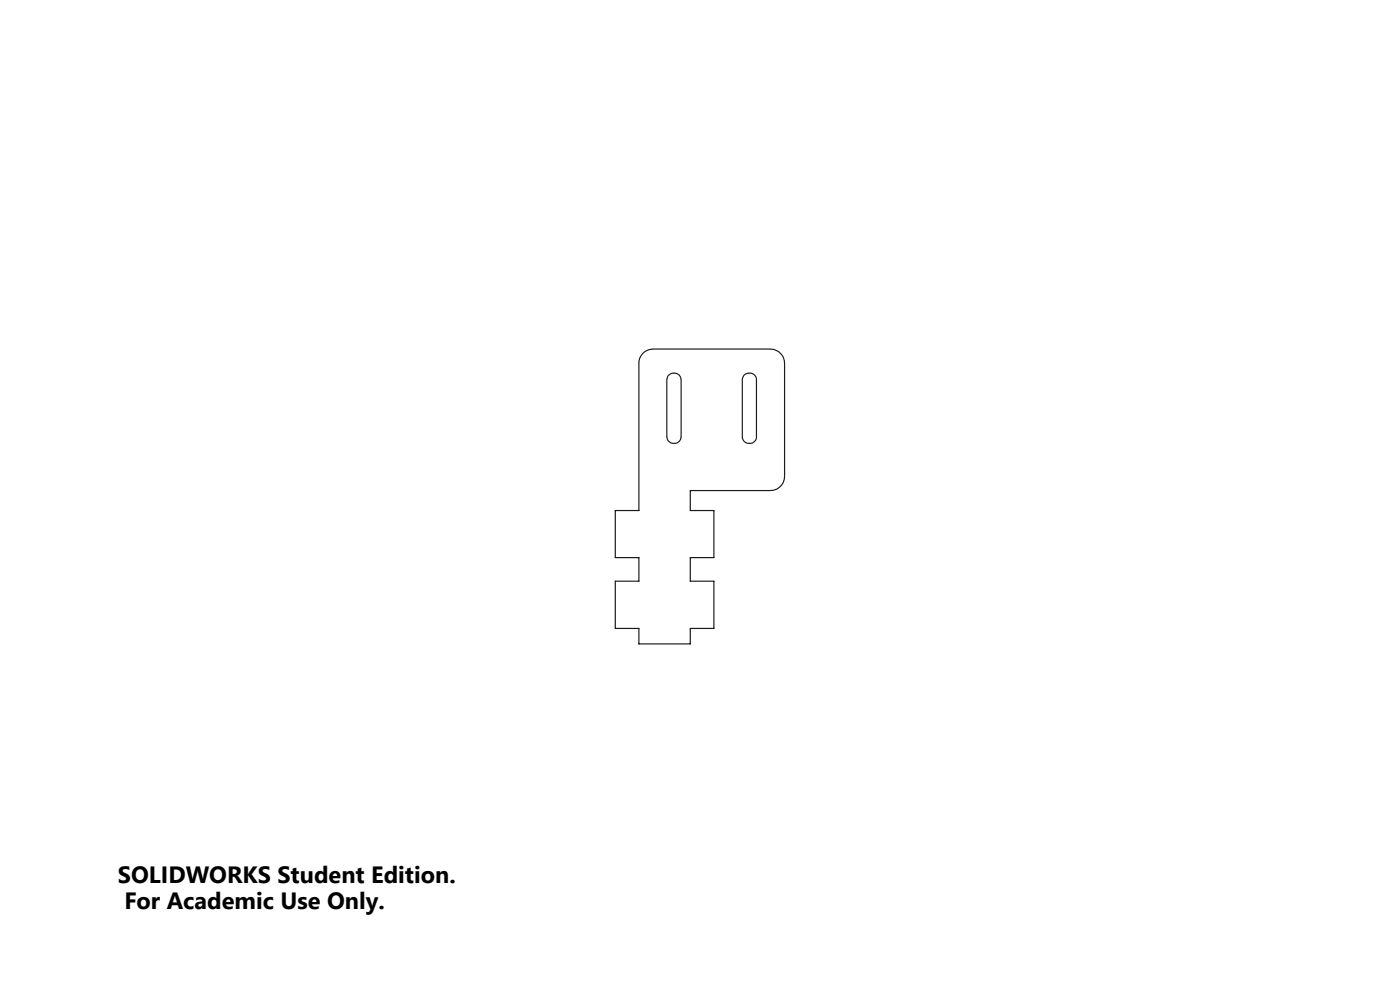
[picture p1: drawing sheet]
<svg xmlns="http://www.w3.org/2000/svg" width="297mm" height="210mm" viewBox="0 0 297 210" stroke-linecap="round" stroke-linejoin="round" font-family="sans-serif">
<path d="M136.5 74.9l1-.7 1-.2h24.9a3.1 3.1 0 0 1 3 3v24.1a3.1 3.1 0 0 1-3 3h-17v4.2h5v10h-5v5h5v10h-5v3.3h-10.9v-3.3h-5v-10h5v-5h-5v-10h5v-31.3a2.94 2.94 0 0 1 1-2.1zM141.8 79.6a1.55 1.55 0 0 1 1.7-.4 1.55 1.55 0 0 1 1 1.4v12.1a1.52 1.52 0 0 1-1.5 1.3 1.52 1.52 0 0 1-1.5-1.3v-12.1zM157.9 79.5a1.53 1.53 0 0 1 1.6-.3 1.53 1.53 0 0 1 1 1.4v12.1a1.5 1.5 0 0 1-1.5 1.3 1.5 1.5 0 0 1-1.5-1.3v-12.3z" fill="none" stroke="#191924" stroke-width=".25"/>
<g font-size="5">
<text x="25" y="187.4">SOLIDWORKS Student Edition.</text>
<text x="26.4" y="192.9">For Academic Use Only.</text>
</g>
</svg>
